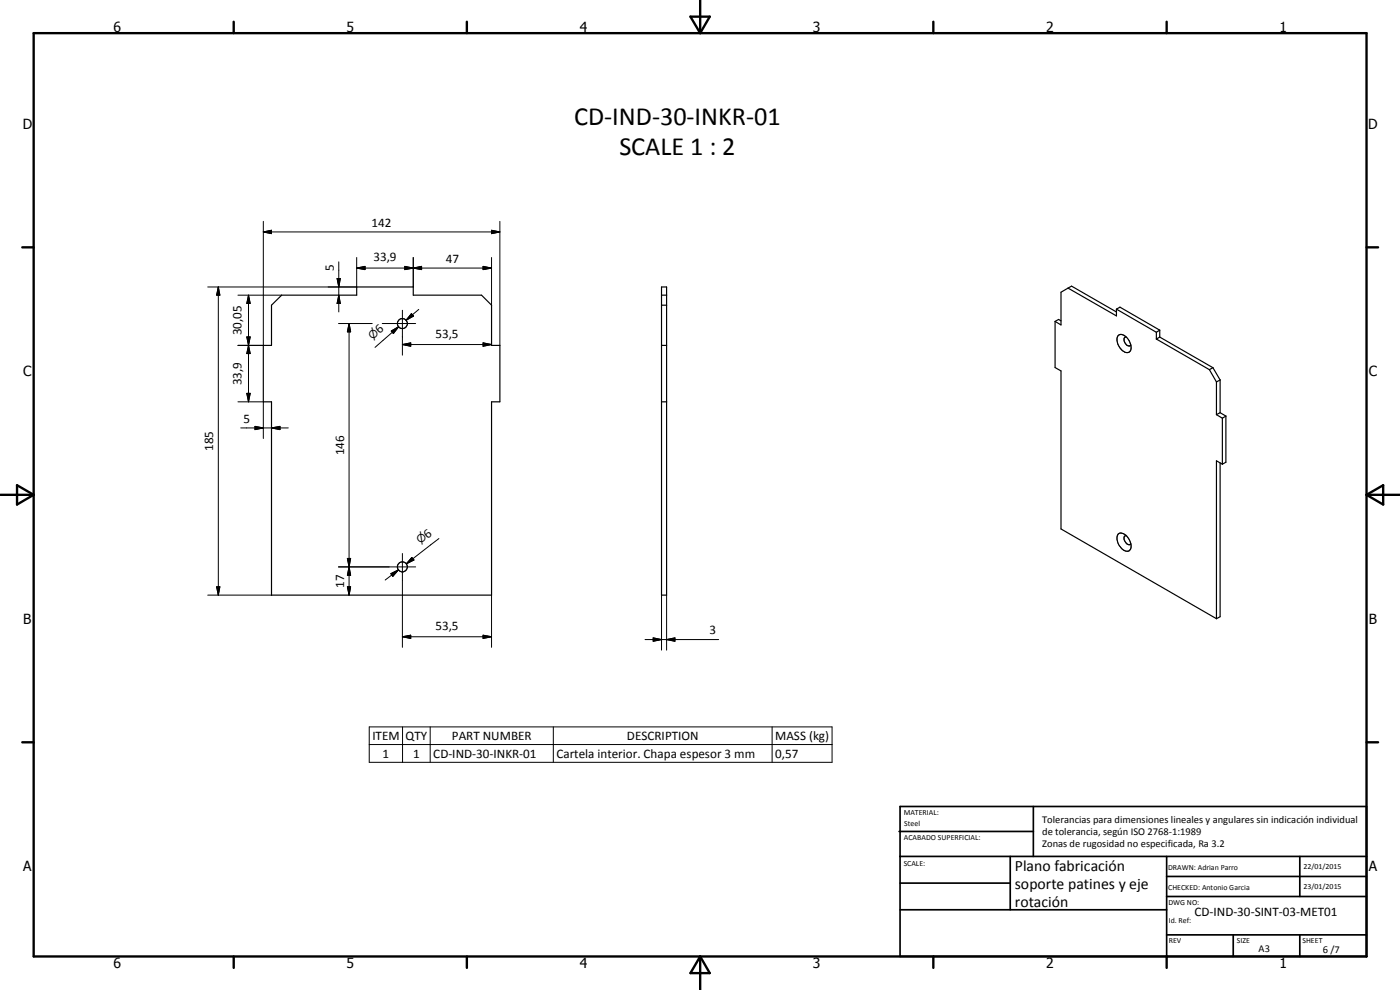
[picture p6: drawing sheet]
<svg xmlns="http://www.w3.org/2000/svg" width="420mm" height="297mm" viewBox="0 0 420 297" stroke-linecap="round" stroke-linejoin="round" font-family="sans-serif">
<g fill="none" stroke="#000" stroke-width=".35">
<path d="M81.5 91.6l3-3h22.5v-2.5h17v2.5h20.5l3 3v12h2.5v17h-2.5v58h-66v-58h-2.5v-17h2.5zM198.5 88.6h1.6M198.5 86.1h1.6v92.5h-1.6zM198.5 91.6h1.6M316.6 96.4v13.9l1.8 1v47.4l46.7 26.9M318.4 96.3l-.7-.5-1.1 .6M320.5 86.4l-2.1 1.3v9.8l-1.8-1.1M320.5 86.4l1.1-.5 13.5 7.7M320.5 86.4l14.6 8.4v-2M335.1 92.8l11.9 6.9M335.1 92.8l1-.6 12 6.9M347 99.7v2"/>
<path d="M348.1 99.1v2M348.1 99.1l-1.1 .6M198.5 103.6h1.6M335.5 100.8a1.88 1.88 0 0 1 2.9 .8 3.2 3.2 0 0 1 .5 4.1 3.1 3.1 0 0 1-3.5-2.7l-.2-1.5zM338 101.1a1.11 1.11 0 0 0-.8 1 1.11 1.11 0 0 0 .6 1 .96 .96 0 0 0 1.6 .4M347 101.7l16 9.2M348.1 101.1l15.9 9.2M348.1 101.1l-1.1 .6M363 110.9l2.1 3.7M364 110.3l2.2 3.7M364 110.3l-1 .6M365.1 114.6v9.8"/>
<path d="M366.2 114l-1.1 .6M366.2 114v9.8M198.5 120.6h1.6M365.1 124.4l1.7 1.1M366.2 123.8l-1.1 .6M366.2 138.9v46.1l-1.1 .6M366.2 123.8l1.7 1M366.8 139.3l-1.7-1v47.3M366.8 125.5v13.8M367.9 124.8v13.9l-1.1 .6M367.9 124.8l-1.1 .7M335.5 160.3a2.17 2.17 0 0 1 3.2 1.2 2.88 2.88 0 0 1 .2 3.8 3 3 0 0 1-3.4-2.4l-.3-1.1z"/>
<path d="M338 160.7a1.11 1.11 0 0 0-.8 1 1.11 1.11 0 0 0 .6 1l1 .7 .6-.3"/>
<circle cx="120.7" cy="97.1" r="1.5"/>
<circle cx="120.8" cy="170.1" r="1.49"/>
</g>
<g fill="none" stroke="#000" stroke-width=".71">
<path d="M10.1 9.9h400v277.1h-400zM70.1 6.5v3.4M140.1 6.5v3.4M207.2 5h5.8l-2.9 4.9zM210.1 0v9.9M280.1 6.5v3.4M350.1 6.5v3.4M6.7 74.2h3.4M410.1 74.2h3.5M.1 148.5h10M5.1 145.6l5 2.9-5 2.9zM410.1 148.5h10"/>
<path d="M410.1 148.5l5-2.9v5.8zM6.7 222.7h3.4M410.1 222.7h3.5M70.1 287v3.4M140.1 287v3.4M210.1 287v10M210.1 287l2.9 5h-5.8zM280.1 287v3.4M350.1 287v3.4"/>
</g>
<g fill="none" stroke="#000" stroke-width=".51">
<path d="M269.8 249.5h40.3M270.1 242h140v45h-140zM270.1 257h140M303.2 257v16M310.1 242v15M350.1 257v30M390.1 257v12M270.1 265h33.1M270.1 273h80M350.1 269h60M350.1 263h60M350.1 280.5h60"/>
<path d="M370.1 280.5v6.5M390.1 280.5v6.5"/>
</g>
<g fill="none" stroke="#000" stroke-width=".3">
<path d="M79 69.6l2.5-.5v1zM79 69.6h71M79 66.4v37.2h-7.6M101.7 78.6v15M107 77.3v8.8h-44.7M121.5 79.9l2.5 .5-2.5 .5zM124 77.3v8.8M145 79.9l2.5 .5-2.5 .5zM147.5 69.1l2.5 .5-2.5 .5zM147.5 77.3v14.3M150 66.4v37.2M65.5 86.1l.5 2.5h-1z"/>
<path d="M65.5 86.1v92.5M71.4 88.6h13.1M74.6 88.6l.5 2.5h-1zM74.6 88.6v32M101.2 83.6h.9l-.4 2.5zM101.6 97.1h10.1M101.7 88.6l.4 2.5h-.9zM104.8 97.1l.4 2.5h-.9zM104.8 97.1v81.5M107 80.4l2.5-.5v1zM107 80.4h40.5M114.7 97.1h10"/>
<path d="M117.4 99.3l2.2-1.3-1.5 2.1zM119.6 98l-1.8 1.7M119.6 98l-7 6.2M120.8 93.1v13.5M123.5 94.1l.6 .7-2.2 1.3zM124 80.4l2.5-.5v1zM125.7 92.8l-3.8 3.3M74.1 101.1h1l-.5 2.5zM74.1 118h1l-.5 2.6zM74.6 103.6l.5 2.5h-1zM120.8 103.4l2.5-.5v1zM120.8 103.4h26.7"/>
<path d="M145 102.9l2.5 .5-2.5 .5zM71.4 120.6h7.6v11M72.3 128.4h14.2M76.5 127.9l2.5 .5-2.5 .5zM81.5 128.4l2.5-.5v1zM62.3 178.6h19.2M65 176.1h1l-.5 2.5zM101.6 170.1h23.1M104.3 176.1h.9l-.4 2.5zM104.3 167.6h.9l-.4 2.5zM104.8 170.1l.4 2.5h-.9zM117.3 172.1l2.3-1.1-1.7 1.9z"/>
<path d="M119.6 171l-4 3M120.8 166.1v28.1M123.6 167.3l.6 .7-2.2 1.2zM123.9 167.6l-1.9 1.6M131.7 161.6l-9.7 7.6M147.5 178.6v15.6M198.5 178.6v16.5M200.1 178.6v16.5M120.8 191.1l2.5-.5v1zM120.8 191.1h26.7M145 190.6l2.5 .5-2.5 .5zM193.6 191.9h22.1"/>
<path d="M196 191.4l2.5 .5-2.5 .5zM200.1 191.9l2.5-.5v1zM110.8 218.1h138.9v10.6h-138.9zM120.8 218.1v10.6M129.1 218.1v10.6M166.1 218.1v10.6M231.7 218.1v10.6M110.8 223.4h138.9"/>
</g>
<g fill="#000">
<path d="M79 69.6l2.5-.5v1zM107 80.4l2.5-.5v1zM124 80.4l2.5-.5v1zM147.5 69.1l2.5 .5-2.5 .5zM65.5 86.1l.5 2.5h-1zM74.6 88.6l.5 2.5h-1zM101.2 83.6h.9l-.4 2.5zM101.7 88.6l.4 2.5h-.9zM104.8 97.1l.4 2.5h-.9zM121.5 79.9l2.5 .5-2.5 .5zM123.5 94.1l.6 .7-2.2 1.3zM145 79.9l2.5 .5-2.5 .5z"/>
<path d="M74.1 101.1h1l-.5 2.5zM74.1 118h1l-.5 2.6zM74.6 103.6l.5 2.5h-1zM117.4 99.3l2.2-1.3-1.5 2.1zM120.8 103.4l2.5-.5v1zM145 102.9l2.5 .5-2.5 .5zM76.5 127.9l2.5 .5-2.5 .5zM81.5 128.4l2.5-.5v1zM65 176.1h1l-.5 2.5zM104.3 176.1h.9l-.4 2.5zM104.3 167.6h.9l-.4 2.5zM104.8 170.1l.4 2.5h-.9z"/>
<path d="M117.3 172.1l2.3-1.1-1.7 1.9zM123.6 167.3l.6 .7-2.2 1.2zM120.8 191.1l2.5-.5v1zM145 190.6l2.5 .5-2.5 .5zM196 191.4l2.5 .5-2.5 .5zM200.1 191.9l2.5-.5v1z"/>
</g>
<g font-size="7.9">
<text x="172.3" y="37.4">CD-IND-30-INKR-01</text>
<text x="185.9" y="46.4">SCALE 1 : 2</text>
</g>
<g font-size="4.7">
<text x="304.6" y="261.2">Plano fabricación</text>
<text x="304.6" y="266.6">soporte patines y eje</text>
<text x="304.6" y="272">rotación</text>
</g>
<g font-size="4.2">
<text x="34" y="9.6">6</text>
<text x="104" y="9.6">5</text>
<text x="174" y="9.6">4</text>
<text x="244" y="9.6">3</text>
<text x="314" y="9.6">2</text>
<text x="384" y="9.6">1</text>
<text x="6.8" y="38.7">D</text>
<text x="410.6" y="38.7">D</text>
<text x="7" y="112.9">C</text>
<text x="410.8" y="112.9">C</text>
<text x="7" y="187.1">B</text>
<text x="410.8" y="187.1">B</text>
<text x="7" y="261.4">A</text>
<text x="410.8" y="261.4">A</text>
<text x="34" y="290.4">6</text>
<text x="104" y="290.4">5</text>
<text x="174" y="290.4">4</text>
<text x="244" y="290.4">3</text>
<text x="314" y="290.4">2</text>
<text x="384" y="290.4">1</text>
</g>
<g font-size="3.9">
<text x="111.5" y="68.1">142</text>
<text x="100.1" y="81.4" transform="rotate(-90 100.1 81.4)">5</text>
<text x="112.1" y="78.4">33,9</text>
<text x="133.8" y="78.9">47</text>
<text x="72.5" y="100.6" transform="rotate(-90 72.5 100.6)">30,05</text>
<text x="113.9" y="100.3" transform="rotate(-41 113.9 100.3)">6</text>
<text x="130.7" y="101.3">53,5</text>
<text x="72.5" y="115.6" transform="rotate(-90 72.5 115.6)">33,9</text>
<text x="73.1" y="126.9">5</text>
<text x="64" y="135.4" transform="rotate(-90 64 135.4)">185</text>
<text x="103.2" y="136.6" transform="rotate(-90 103.2 136.6)">146</text>
<text x="128.3" y="161.6" transform="rotate(-38 128.3 161.6)">6</text>
<text x="103.2" y="176.3" transform="rotate(-90 103.2 176.3)">17</text>
<text x="130.7" y="189">53,5</text>
<text x="212.9" y="190.3">3</text>
<text x="111.7" y="222">ITEM</text>
<text x="114.8" y="227.3">1</text>
<text x="121.7" y="222">QTY</text>
<text x="124" y="227.3">1</text>
<text x="130" y="227.3">CD-IND-30-INKR-01</text>
<text x="135.6" y="222">PART NUMBER</text>
<text x="167" y="227.4">Cartela interior. Chapa espesor 3 mm</text>
<text x="188.2" y="222">DESCRIPTION</text>
<text x="232.7" y="222.1">MASS (kg)</text>
<text x="232.7" y="227.3">0,57</text>
<text x="358.5" y="275">CD-IND-30-SINT-03-MET01</text>
</g>
<g font-size="3.3">
<text x="111.7" y="102.2" transform="rotate(-41 111.7 102.2)">⌀</text>
<text x="126.1" y="163.3" transform="rotate(-38 126.1 163.3)">⌀</text>
</g>
<g font-size="3.1">
<text x="312.7" y="246.8">Tolerancias para dimensiones lineales y angulares sin indicación individual</text>
<text x="312.7" y="250.4">de tolerancia, según ISO 2768-1:1989</text>
<text x="312.7" y="254">Zonas de rugosidad no especificada, Ra 3.2</text>
<text x="377.7" y="285.6">A3</text>
<text x="397" y="285.9">6 /7</text>
</g>
<g font-size="2.4">
<text x="271.2" y="244.4">MATERIAL:</text>
<text x="271.3" y="252">ACABADO SUPERFICIAL:</text>
<text x="271.4" y="247.9">Steel</text>
<text x="271.2" y="259.7">SCALE:</text>
<text x="350.6" y="261">DRAWN: Adrian Parro</text>
<text x="391.2" y="260.6">22/01/2015</text>
<text x="350.6" y="267">CHECKED: Antonio Garcia</text>
<text x="391.2" y="266.7">23/01/2015</text>
<text x="350.6" y="271.4">DWG NO:</text>
<text x="350.8" y="276.9">Id. Ref:</text>
<text x="350.8" y="282.8">REV</text>
<text x="371.2" y="282.9">SIZE</text>
<text x="390.9" y="282.9">SHEET</text>
</g>
</svg>
